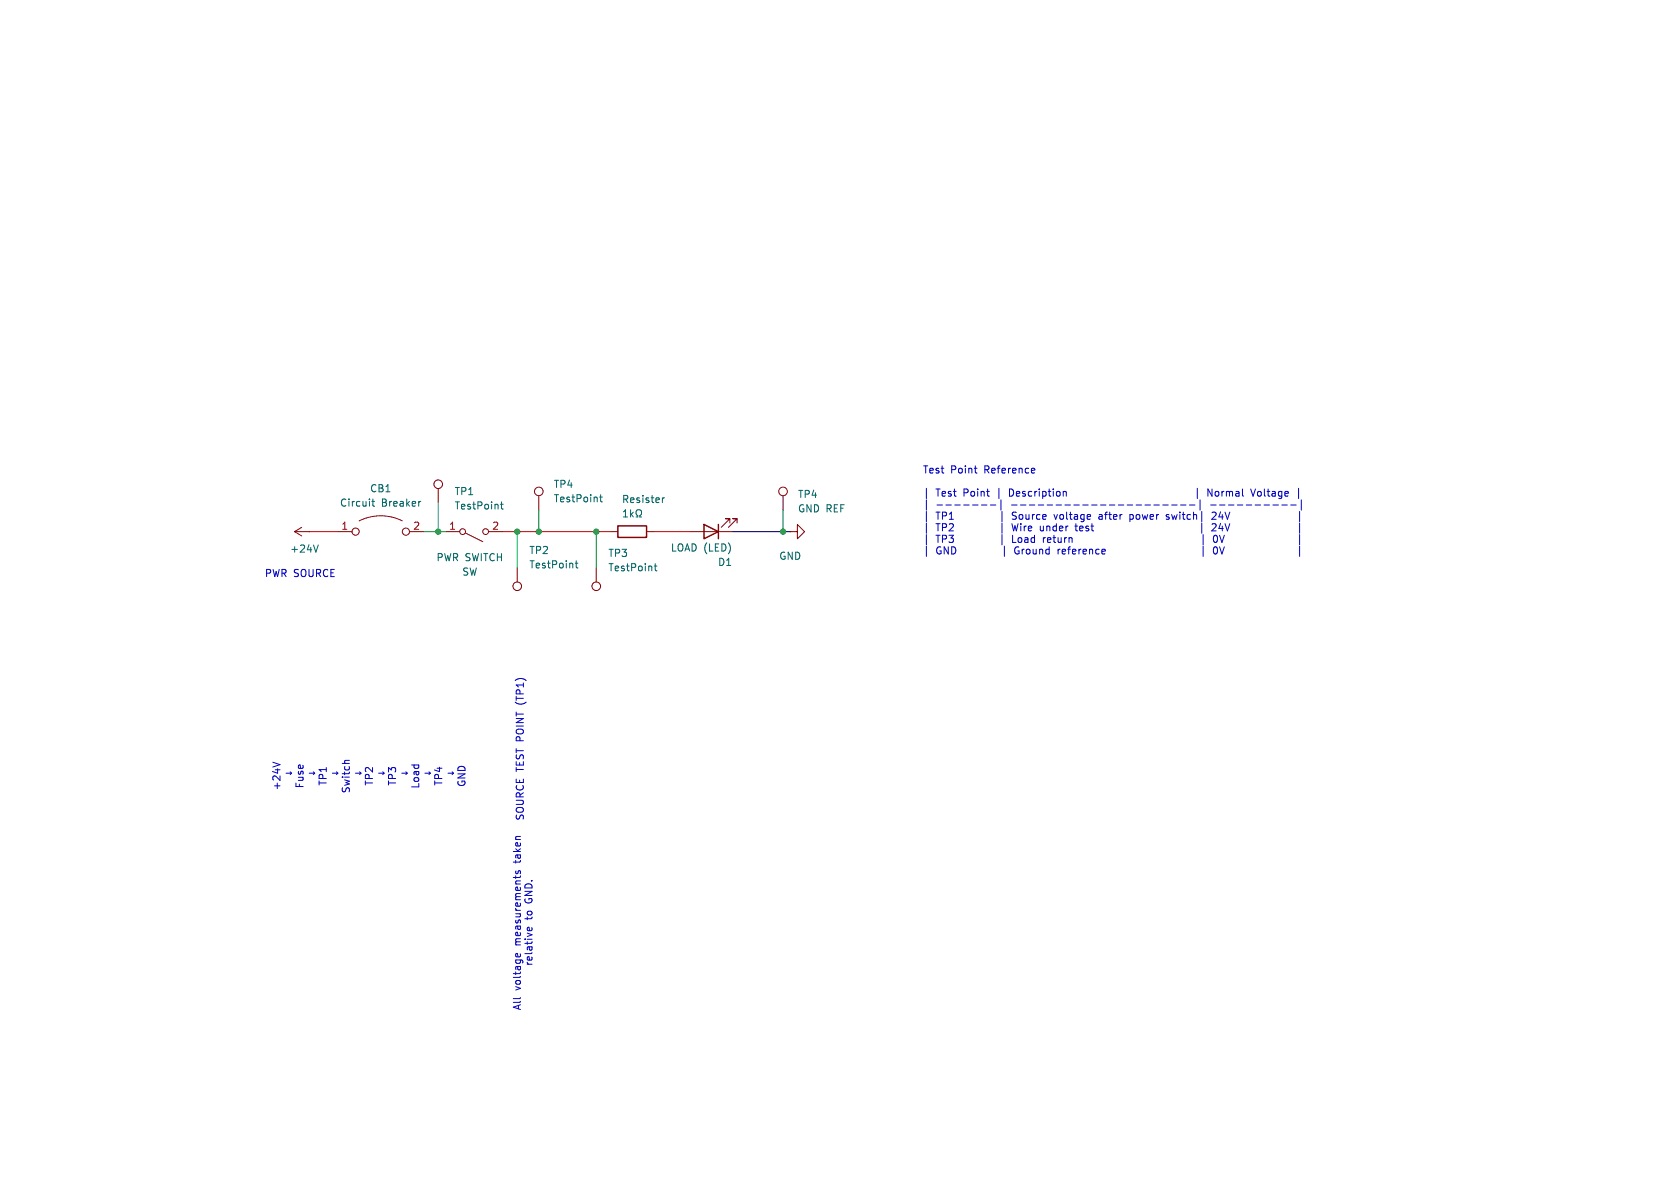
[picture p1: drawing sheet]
<svg xmlns="http://www.w3.org/2000/svg" width="297mm" height="210mm" viewBox="0 0 297 210" stroke-linecap="round" stroke-linejoin="round" font-family="sans-serif">
<g fill="none" stroke="#840000" stroke-width=".18">
<path d="M52.1 94h2.5M52.1 94l1.2 .7M53.3 93.2l-1.2 .8M54.6 94h.1M59.7 94h2.5M63.5 92.1a8.5 8.5 0 0 1 7.6 0M72.4 94h2.5M77.5 86.4v2.5M78.7 94h2.6M82.3 94.2l3 1.6M86.4 94h2.5M95.2 87.6v2.6"/>
<path d="M107.9 94h1.3M114.3 94h1.3M121.9 94h7.6M129 92.5v-.8h-.7h.7l-1.5 1.5M130.3 92.5v-.8h-.8h.8l-1.5 1.5M138.4 87.6v2.6M139.7 94h1.3v-1.3l1.2 1.3-1.2 1.3v-1.3M139.7 94h.1M91.4 100.3v2.6M105.4 100.3v2.6"/>
<circle cx="62.9" cy="94" r=".63"/>
<circle cx="71.8" cy="94" r=".63"/>
<circle cx="77.5" cy="85.6" r=".76"/>
<circle cx="81.8" cy="94" r=".51"/>
<circle cx="85.9" cy="94" r=".51"/>
<circle cx="95.2" cy="86.9" r=".76"/>
<circle cx="138.4" cy="86.9" r=".76"/>
<circle cx="91.4" cy="103.6" r=".76"/>
<circle cx="105.4" cy="103.6" r=".76"/>
</g>
<g fill="none" stroke="#006464" stroke-width=".18">
<path d="M56.3 96.3l-.5 1.3M65.7 88.6h.5M65.9 88.2v1.1l.3 .2M74.4 88.6l-.3 .1M88.5 89.1h.5M88.7 88.7v1.1l.3 .2M101.7 99.6h.5M101.9 99.1v1.1l.3 .2M106 87.9h.5M106.2 87.4v1.1l.3 .2M110.2 91.4h.7M110.2 90.5l.4-.4v1.3"/>
<path d="M111.5 90.1v1.3M111.6 90.9l.4 .5M112 90.5l-.5 .5M112.4 91.4h.3v-.3a.54 .54 0 0 1-.2-.7 .54 .54 0 0 1 .7-.2 .58 .58 0 0 1-.1 .9v.3h.3M115.8 99.6v1.1l.3 .2M117.1 88v.8M117.5 88l-.4 .2M115.7 100.1h.4"/>
</g>
<path d="M109.2 93h5.1v2h-5.1zM124.5 92.7l2.5 1.3-2.5 1.3zM127 92.7v2.6" fill="none" stroke="#840000" stroke-width=".25"/>
<path d="M129.5 94h10.2" fill="none" stroke="#000" stroke-width=".18"/>
<path d="M74.9 94h3.8M95.2 90.2v3.8M138.4 90.2v3.8" fill="none" stroke="#009600" stroke-width=".18"/>
<path d="M54.6 94h5.1M88.9 94h19M115.6 94h6.3" fill="none" stroke="#c20000" stroke-width=".18"/>
<path d="M77.5 88.9v5.1M91.4 94v6.3" fill="none" stroke="#00c2c2" stroke-width=".18"/>
<path d="M105.4 94v6.3" fill="none" stroke="#00c200" stroke-width=".18"/>
<g fill="none" stroke="#0000c2" stroke-width=".18">
<path d="M163.8 86.3v1.8M163.8 88.4v1.8M163.8 90.4v1.8M163.8 92.5v1.8M163.8 94.5v1.8M163.8 96.5v1.9M165.6 89.3h1M167.2 89.3h1M168.8 89.3h1M170.4 89.3h.9M171.9 89.3h1M172.2 82.8h.5"/>
<path d="M172.6 83.6h.1M173.5 89.3h1M175.1 89.3h.9M177 88.4v1.8M177.1 90.4v1.8M177.1 92.5v1.8M177.1 94.5v1.8M177.6 96.5v1.9M178.9 92.6l.3 1.2 .2-.9 .3 .9 .3-1.2M179 94.6v1.3h.6M179.2 91.1l.4 .2 .1 .3-.3 .2h-.3M180.1 96.7a.59 .59 0 0 0-.7 .6 .59 .59 0 0 0 .7 .6l.1-.5h-.3"/>
<path d="M180.2 95l-.2 .3v.3l.2 .3M182.8 82.8l.1 .3-.6 .1M182.9 83.6h-.1M185.1 93v.8M185.2 95.5l.6-.2-.1-.2-.3-.1-.2 .2v.6h.5M185.4 93l-.3 .1M186.9 91l-.3 .8M187.4 91.1v.6l.4 .1M187.8 97.5l.6-.1-.1-.3h-.3l-.2 .2v.6h.5M188.1 86.9l.4 .1v.7M190.9 93.7l.1 .1h.4M191.4 89.3h1"/>
<path d="M191.5 93.2v.1l-.6 .1M193 89.3h1M194.4 91h.4l.1 .8M194.6 89.3h.9M194.9 91.7l-.5 .1M194.9 91.3h-.5M195.3 91h.5M195.8 90.5l-.3 .2v1.1M196.1 89.3h1M197.7 89.3h1M199.3 89.3h.9M200.8 89.3h1"/>
<path d="M201.5 91.2l-.2-.2h-.3l-.2 .2 .2 .5 .3 .1 .2-.2M202.4 89.3h1M204 89.3h1M205.6 89.3h.9M207.1 89.3h1M208.1 91l-.2 .8-.3-.6-.2 .6M208.7 89.3h1M210.3 89.3h.9M211.7 86.3v1.8M212.2 88.4v1.8M212.5 92.5v1.8M212.7 94.5v1.8"/>
<path d="M212.7 96.5v1.9M214.3 86.4v1.3l-.8-1.3v1.3M214.5 92.6h.4l.1 .3-.8 .9h.8M214.6 94.7l.2-.1a.68 .68 0 0 1 .5 .7 .68 .68 0 0 1-.5 .6l-.2-.1-.1-.4zM214.6 96.8l.2-.1a.68 .68 0 0 1 .5 .6 .68 .68 0 0 1-.5 .6l-.2-.1-.1-.3zM214.9 87l.2-.1 .3 .1 .1 .5-.1 .2h-.3l-.2-.1zM214.9 91.1l-.7 .7h.8M215.6 94.6l.4 1.3 .4-1.3M215.6 96.7l.4 1.2 .4-1.2M215.8 92.5l-.3 .9h.8M215.8 90.5l-.3 .9h.8M216.1 93v.8"/>
<path d="M216.1 91v.8M216.6 92.6l.4 1.2 .4-1.2M217.4 87l.1-.1h.3l.1 .8M220.3 89.3h1M221.9 89.3h1M223.5 89.3h.9M224.9 86.9h.5l.1 .8M224.9 87.7h.6M225 89.3h1M225.5 87.2l-.6 .1M226.1 88.1h.3M226.2 86.9l-.2 .2v.4l.2 .2"/>
<path d="M226.6 89.3h1M228.2 89.3h.9M229.8 94.5v1.8M229.8 92.5v1.8M229.8 90.4v1.8M229.8 96.5v1.9M230.1 88.4v1.8M48.2 134.7l1.3 .5M61.8 134.4l-.8 .1M91.2 154v.3l.1 .2 .2-.1 .2-.4h.3v.5M91.2 169v-.4l.3-.1 .1 .6M92 168.6v.4"/>
<path d="M94 164l.1 .3-.2 .2h-.6v-.5l.2-.1 .1 .6"/>
</g>
<g fill="#009600" stroke="#009600" stroke-width=".18">
<circle cx="91.4" cy="94" r=".46"/>
<circle cx="138.4" cy="94" r=".46"/>
<circle cx="77.5" cy="94" r=".46"/>
<circle cx="95.2" cy="94" r=".46"/>
<circle cx="105.4" cy="94" r=".46"/>
</g>
<g font-size="1.8" fill="#006464">
<text x="60" y="89.8">Circuit</text>
<text x="65.3" y="87.2">CB1</text>
<text x="67.4" y="89.8">Breaker</text>
<text x="80.3" y="87.7">TP1</text>
<text x="97.8" y="86.5">TP4</text>
<text x="97.8" y="89">TestPoint</text>
<text x="109.9" y="89.1">Resister</text>
<text x="141" y="88.2">TP4</text>
<text x="80.3" y="90.3">TestPoint</text>
<text x="141" y="90.8">GND REF</text>
<text x="51.2" y="97.9">+24V</text>
<text x="77.1" y="99.4">PWR SWITCH</text>
<text x="81.6" y="102">SW</text>
<text x="93.5" y="98.1">TP2</text>
<text x="93.5" y="100.7">TestPoint</text>
<text x="107.5" y="98.7">TP3</text>
<text x="107.5" y="101.2">TestPoint</text>
<text x="118.5" y="97.7">LOAD (LED)</text>
<text x="126.8" y="100.2">D1</text>
<text x="137.7" y="99.2">GND</text>
</g>
<g font-size="1.8" fill="#0000c2">
<text x="163.1" y="84">Test</text>
<text x="165.4" y="88.1">Test</text>
<text x="168" y="84">Point</text>
<text x="170.4" y="88.1">Point</text>
<text x="174.1" y="84">Reference</text>
<text x="176.5" y="88.1">|</text>
<text x="178.9" y="88.1">Description</text>
<text x="216.5" y="88.1">|</text>
<text x="218.8" y="88.1">Normal</text>
<text x="226.8" y="88.1">Voltage</text>
<text x="165.4" y="92.2">TP1</text>
<text x="165.4" y="94.3">TP2</text>
<text x="178.3" y="92.2">|</text>
<text x="178.8" y="90.2">---------------------|</text>
<text x="180.6" y="92.2">Source</text>
<text x="180.6" y="94.3">Wire</text>
<text x="185.7" y="94.3">under</text>
<text x="188.3" y="92.2">voltage</text>
<text x="192.2" y="94.3">test</text>
<text x="196.3" y="92.2">after</text>
<text x="202" y="92.2">power</text>
<text x="208.7" y="92.2">switch|</text>
<text x="214.2" y="90.2">----------|</text>
<text x="217" y="92.2">24V</text>
<text x="165.4" y="96.3">TP3</text>
<text x="165.4" y="98.3">GND</text>
<text x="180.6" y="96.3">Load</text>
<text x="181.1" y="98.3">Ground</text>
<text x="186.3" y="96.3">return</text>
<text x="188.9" y="98.3">reference</text>
<text x="46.7" y="102.2">PWR SOURCE</text>
<text x="92.8" y="124.3" transform="rotate(-90 92.8 124.3)">(TP1)</text>
<text x="51.8" y="137.4" transform="rotate(-90 51.8 137.4)">þÿ!“</text>
<text x="55.9" y="137.4" transform="rotate(-90 55.9 137.4)">þÿ!“</text>
<text x="60" y="137.4" transform="rotate(-90 60 137.4)">þÿ!“</text>
<text x="64.1" y="137.4" transform="rotate(-90 64.1 137.4)">þÿ!“</text>
<text x="68.2" y="137.4" transform="rotate(-90 68.2 137.4)">þÿ!“</text>
<text x="72.3" y="137.4" transform="rotate(-90 72.3 137.4)">þÿ!“</text>
<text x="76.4" y="137.4" transform="rotate(-90 76.4 137.4)">þÿ!“</text>
<text x="80.5" y="137.4" transform="rotate(-90 80.5 137.4)">þÿ!“</text>
<text x="49.8" y="139.8" transform="rotate(-90 49.8 139.8)">+24V</text>
<text x="53.9" y="139.4" transform="rotate(-90 53.9 139.4)">Fuse</text>
<text x="58" y="139" transform="rotate(-90 58 139)">TP1</text>
<text x="62.1" y="140.3" transform="rotate(-90 62.1 140.3)">Switch</text>
<text x="66.1" y="139" transform="rotate(-90 66.1 139)">TP2</text>
<text x="70.2" y="139" transform="rotate(-90 70.2 139)">TP3</text>
<text x="74.3" y="139.5" transform="rotate(-90 74.3 139.5)">Load</text>
<text x="78.4" y="139" transform="rotate(-90 78.4 139)">TP4</text>
<text x="82.5" y="139.2" transform="rotate(-90 82.5 139.2)">GND</text>
<text x="92.8" y="145.1" transform="rotate(-90 92.8 145.1)">SOURCE TEST POINT</text>
<text x="92.3" y="152.2" transform="rotate(-90 92.3 152.2)">taken</text>
<text x="94.3" y="159.6" transform="rotate(-90 94.3 159.6)">GND.</text>
<text x="92.3" y="167" transform="rotate(-90 92.3 167)">measurements</text>
<text x="94.3" y="162.6" transform="rotate(-90 94.3 162.6)">to</text>
<text x="94.3" y="170.9" transform="rotate(-90 94.3 170.9)">relative</text>
<text x="92.3" y="178.7" transform="rotate(-90 92.3 178.7)">All</text>
<text x="92.3" y="175.1" transform="rotate(-90 92.3 175.1)">voltage</text>
</g>
<g font-size="1.8" fill="#a90000">
<text x="60.3" y="93.7">1</text>
<text x="73" y="93.7">2</text>
<text x="79.3" y="93.7">1</text>
<text x="86.9" y="93.7">2</text>
</g>
</svg>
